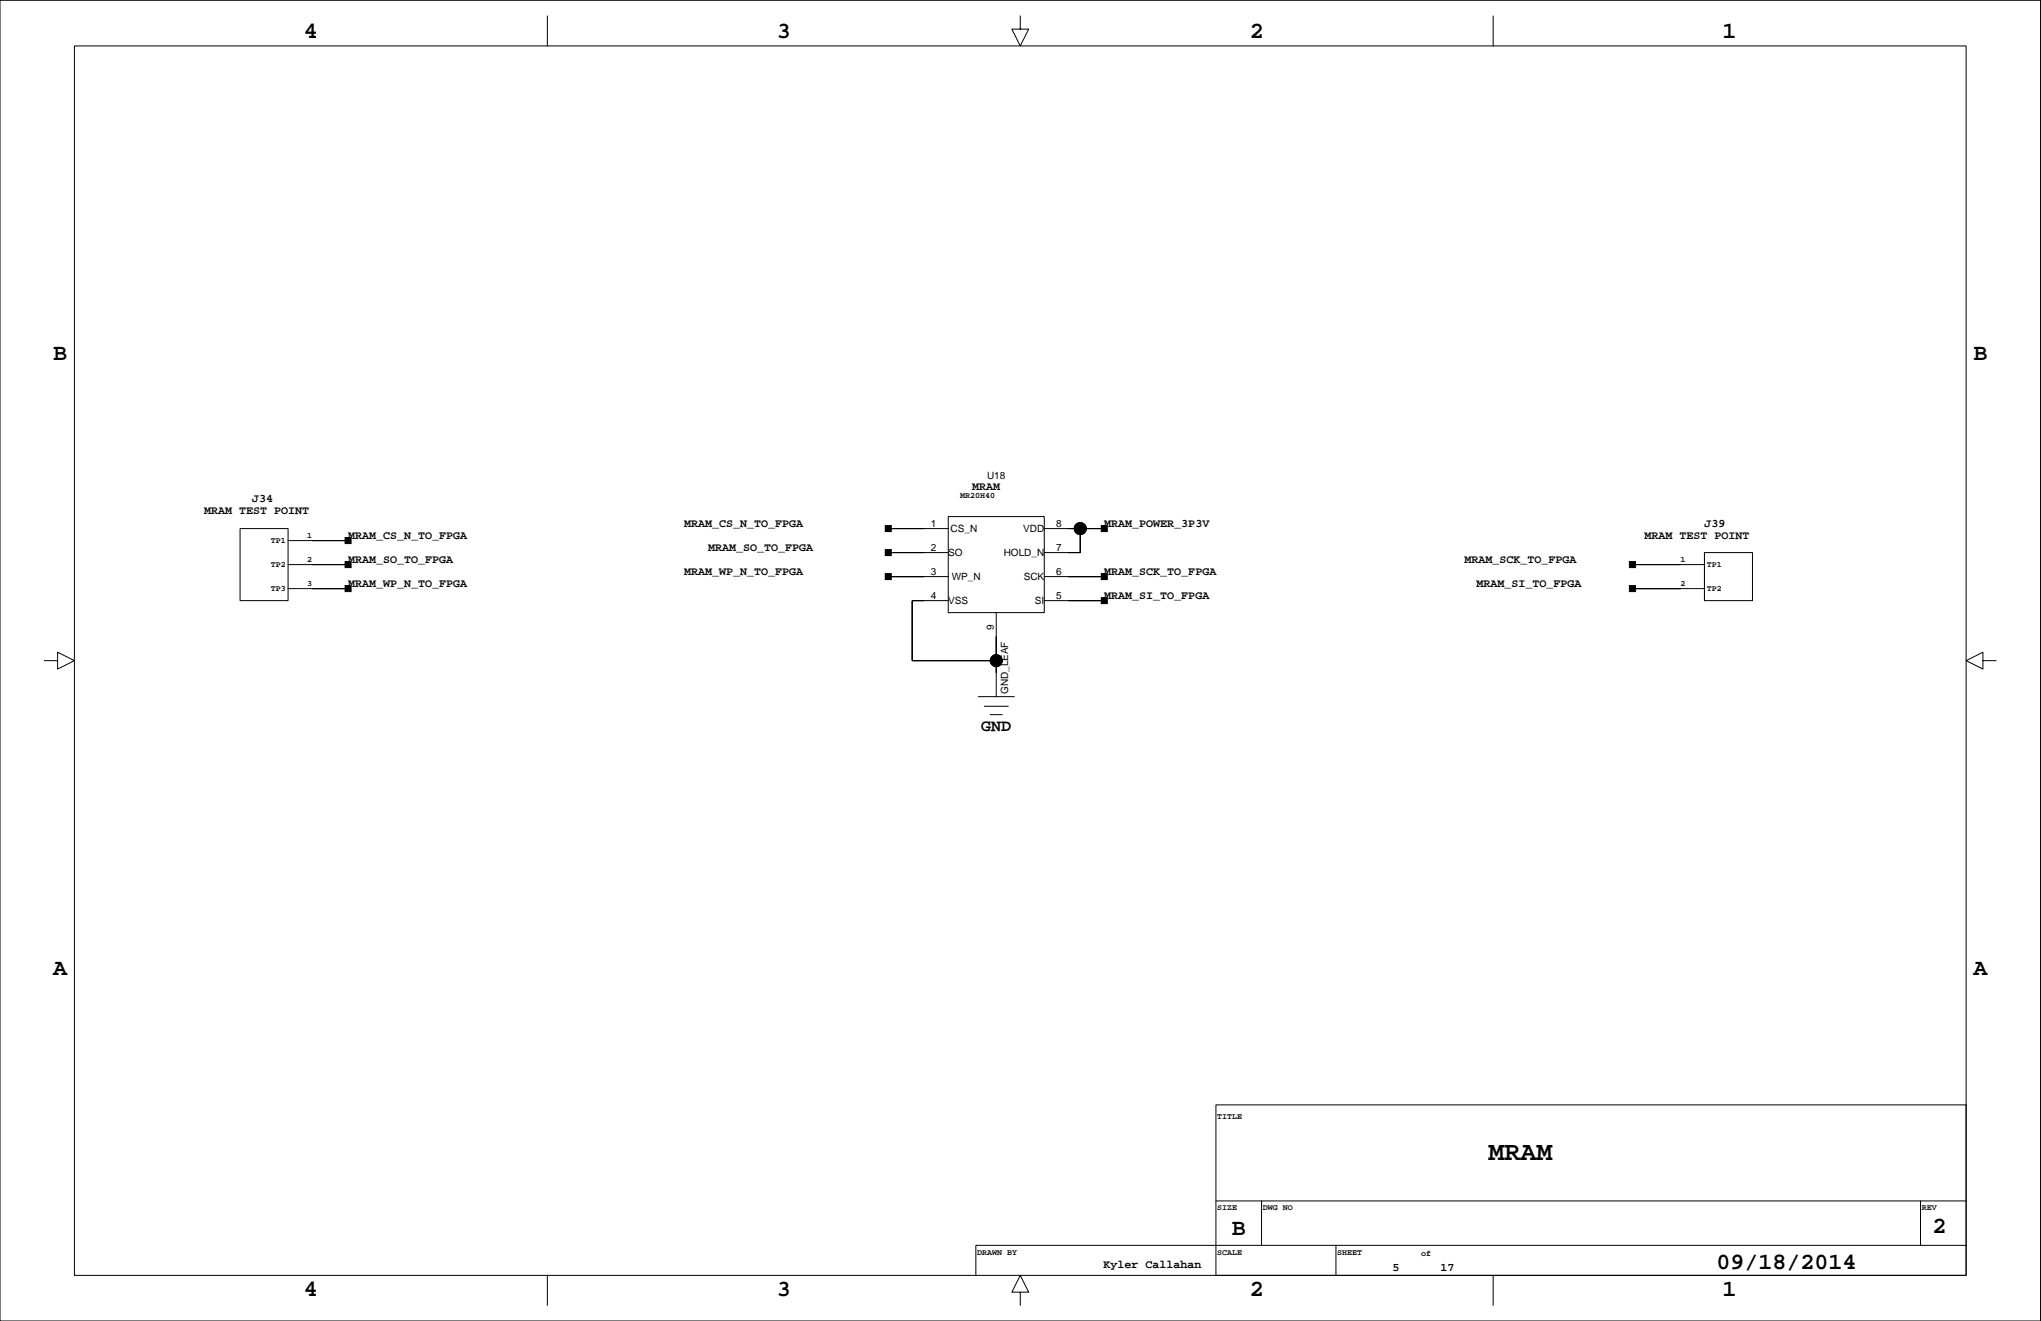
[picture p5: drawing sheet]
<svg xmlns="http://www.w3.org/2000/svg" width="432mm" height="279mm" viewBox="0 0 432 279" stroke-linecap="round" stroke-linejoin="round" font-family="sans-serif">
<g fill="none" stroke="#000" stroke-width=".21">
<path d="M0 .1h431.7v279.3h-431.7zM15.7 9.7h400.3v260.1h-400.3zM115.8 3.4v6.3M215.9 3.4v2.8h1.7l-1.7 3.5-1.8-3.5h1.8M315.9 3.4v6.3M50.8 111.8h10.1v15.2h-10.1zM60.9 114.3h12.7M60.9 119.4h12.7M187.9 111.8h12.7M187.9 116.9h12.7M200.6 109.3h20.3v20.3h-20.3zM220.9 111.8h12.7"/>
<path d="M228.5 111.8v5.1h-7.6M345.4 119.4h15.2M360.6 116.9h10.2v10.1h-10.2zM9.4 139.7h2.8v-1.7l3.5 1.7-3.5 1.8v-1.8M60.9 124.5h12.7M187.9 122h12.7M200.6 127h-7.6v12.7h17.8M210.8 129.6v17.7M220.9 122h12.7M220.9 127h12.7M345.4 124.5h15.2M419.5 139.7v-1.7l-3.5 1.7 3.5 1.8v-1.8h2.8"/>
<path d="M207 147.3h7.6M208.2 149.4h5.1M209.5 151.2h2.5M257.2 233.7h158.8v36.1h-158.8zM257.2 254h158.8M266.9 254v9.4M406.3 254v9.4M115.8 269.8v6.3M215.9 273.3h1.7l-1.7-3.5-1.8 3.5h1.8v2.8M282.6 263.4v6.4M315.9 269.8v6.3M416 263.4h-209.5v6.4"/>
<circle cx="228.5" cy="111.8" r="1.27"/>
<circle cx="210.8" cy="139.7" r="1.27"/>
</g>
<g fill="#000" stroke="#000" stroke-width=".21">
<path d="M73 113.7h1.3v1.3h-1.3z" fill-rule="evenodd"/>
<path d="M66 114.3h7.6z" fill-rule="evenodd"/>
<path d="M66 119.4h7.6z" fill-rule="evenodd"/>
<path d="M187.3 111.2h1.3v1.2h-1.3z" fill-rule="evenodd"/>
<path d="M187.3 116.2h1.3v1.3h-1.3z" fill-rule="evenodd"/>
<path d="M187.9 111.8h7.6z" fill-rule="evenodd"/>
<path d="M187.9 116.9h7.6z" fill-rule="evenodd"/>
<path d="M228.5 111.8v5.1z" fill-rule="evenodd"/>
<path d="M226 116.9h2.5z" fill-rule="evenodd"/>
<path d="M226 111.8h2.5z" fill-rule="evenodd"/>
<path d="M233 111.2h1.3v1.2h-1.3z" fill-rule="evenodd"/>
<path d="M228.5 111.8h5.1z" fill-rule="evenodd"/>
<path d="M345.4 119.4h10.1z" fill-rule="evenodd"/>
<path d="M73 118.8h1.3v1.3h-1.3z" fill-rule="evenodd"/>
<path d="M73 123.9h1.3v1.2h-1.3z" fill-rule="evenodd"/>
<path d="M66 124.5h7.6z" fill-rule="evenodd"/>
<path d="M187.3 121.3h1.3v1.3h-1.3z" fill-rule="evenodd"/>
<path d="M193 127v12.7z" fill-rule="evenodd"/>
<path d="M193 127h2.5z" fill-rule="evenodd"/>
<path d="M187.9 122h7.6z" fill-rule="evenodd"/>
<path d="M210.8 134.7v5z" fill-rule="evenodd"/>
<path d="M193 139.7h17.8z" fill-rule="evenodd"/>
<path d="M210.8 139.7v2.6z" fill-rule="evenodd"/>
<path d="M233 121.3h1.3v1.3h-1.3z" fill-rule="evenodd"/>
<path d="M233 126.4h1.3v1.3h-1.3z" fill-rule="evenodd"/>
<path d="M226 122h7.6z" fill-rule="evenodd"/>
<path d="M226 127h7.6z" fill-rule="evenodd"/>
<path d="M344.7 118.8h1.3v1.3h-1.3z" fill-rule="evenodd"/>
<path d="M344.7 123.9h1.3v1.2h-1.3z" fill-rule="evenodd"/>
<path d="M345.4 124.5h10.1z" fill-rule="evenodd"/>
<circle cx="228.5" cy="111.8" r="1.27"/>
<circle cx="210.8" cy="139.7" r="1.27"/>
</g>
<text font-size="5.6" x="314.9" y="245.4">MRAM</text>
<g font-size="4.9">
<text x="64.3" y="8.1">4</text>
<text x="164.3" y="8.1">3</text>
<text x="264.4" y="8.1">2</text>
<text x="364.4" y="8.1">1</text>
<text x="11.2" y="76.1">B</text>
<text x="417.5" y="76.1">B</text>
<text x="11.2" y="206.1">A</text>
<text x="417.5" y="206.1">A</text>
<text x="260.6" y="261.2">B</text>
<text x="408.8" y="260.7">2</text>
<text x="363.1" y="268.4">09/18/2014</text>
<text x="64.3" y="274.2">4</text>
<text x="164.3" y="274.2">3</text>
<text x="264.4" y="274.2">2</text>
<text x="364.4" y="274.2">1</text>
</g>
<text font-size="3.5" x="207.6" y="154.7">GND</text>
<g font-size="2.5">
<text x="53.3" y="106.3">J34</text>
<text x="205.7" y="103.7">MRAM</text>
<text x="43.2" y="108.8">MRAM TEST POINT</text>
<text x="73.6" y="113.9">MRAM_CS_N_TO_FPGA</text>
<text x="144.7" y="111.4">MRAM_CS_N_TO_FPGA</text>
<text x="233.6" y="111.4">MRAM_POWER_3P3V</text>
<text x="347.9" y="113.9">MRAM TEST POINT</text>
<text x="360.6" y="111.4">J39</text>
<text x="73.6" y="119">MRAM_SO_TO_FPGA</text>
<text x="149.8" y="116.4">MRAM_SO_TO_FPGA</text>
<text x="309.8" y="119">MRAM_SCK_TO_FPGA</text>
<text x="73.6" y="124.1">MRAM_WP_N_TO_FPGA</text>
<text x="144.7" y="121.5">MRAM_WP_N_TO_FPGA</text>
<text x="233.6" y="121.5">MRAM_SCK_TO_FPGA</text>
<text x="312.3" y="124.1">MRAM_SI_TO_FPGA</text>
<text x="233.6" y="126.6">MRAM_SI_TO_FPGA</text>
<text x="233.5" y="268.2">Kyler Callahan</text>
<text x="294.6" y="268.8">5</text>
<text x="304.7" y="268.8">17</text>
</g>
<g font-size="2.1">
<text x="208.8" y="101.3">U18</text>
<text x="196.9" y="111.4">1</text>
<text x="201.1" y="112.6">CS_N</text>
<text x="216.5" y="112.6">VDD</text>
<text x="223.5" y="111.4">8</text>
<text x="196.9" y="116.5">2</text>
<text x="200.6" y="117.6">SO</text>
<text x="212.3" y="117.6">HOLD_N</text>
<text x="223.5" y="116.5">7</text>
<text x="196.9" y="121.6">3</text>
<text x="201.4" y="122.7">WP_N</text>
<text x="216.6" y="122.7">SCK</text>
<text x="223.5" y="121.6">6</text>
<text x="196.9" y="126.7">4</text>
<text x="200.6" y="127.8">VSS</text>
<text x="218.9" y="127.8">SI</text>
<text x="223.5" y="126.7">5</text>
<text x="210.2" y="133.3" transform="rotate(-90 210.2 133.3)">9</text>
<text x="213.3" y="146.8" transform="rotate(-90 213.3 146.8)">GND_LEAF</text>
</g>
<g font-size="1.8">
<text x="203.2" y="105.4">MR20H40</text>
<text x="65" y="113.8">1</text>
<text x="57.3" y="114.8">TP1</text>
<text x="57.3" y="119.9">TP2</text>
<text x="65" y="118.8">2</text>
<text x="355.5" y="118.8">1</text>
<text x="361.1" y="119.9">TP1</text>
<text x="57.3" y="125">TP3</text>
<text x="65" y="123.9">3</text>
<text x="355.5" y="123.9">2</text>
<text x="361.1" y="125">TP2</text>
<text x="257.5" y="236.7">TITLE</text>
<text x="257.5" y="256">SIZE</text>
<text x="267.1" y="256">DWG NO</text>
<text x="406.6" y="256">REV</text>
<text x="206.7" y="265.4">DRAWN BY</text>
<text x="257.5" y="265.4">SCALE</text>
<text x="282.9" y="265.4">SHEET</text>
<text x="300.7" y="265.6">of</text>
</g>
</svg>
